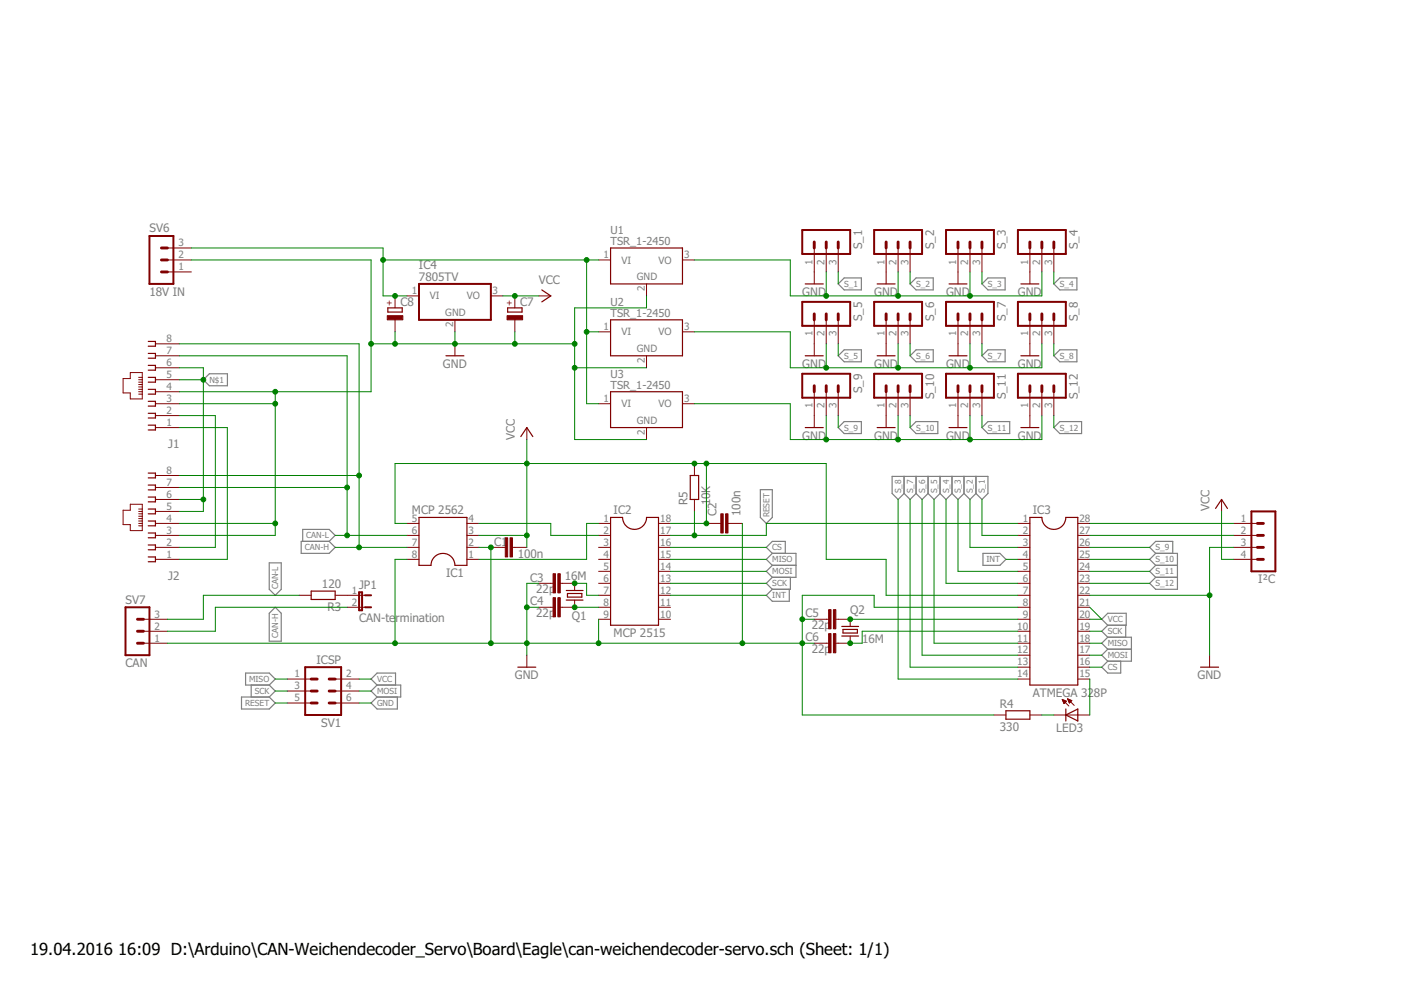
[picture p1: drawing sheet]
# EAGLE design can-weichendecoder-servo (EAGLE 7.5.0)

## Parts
C1  100n  C2.5/2  [C2.5-2]
C2  100n  C2.5/2  [C2.5-2]
C3  22p  C2.5/2  [C2.5-2]
C4  22p  C2.5/2  [C2.5-2]
C5  22p  C2.5/2  [C2.5-2]
C6  22p  C2.5/2  [C2.5-2]
C7  CPOL-EUE2.5-6  [E2,5-6]
C8  CPOL-EUE2.5-6  [E2,5-6]
IC1  MCP 2562  DIL8S  [SOCKET-08]
IC2  MCP 2515  DIL18S  [SOCKET-18]
IC3  ATMEGA 328P  DIL28-3  [DIL28-3]
IC4  7805TV  [TO220V]
I²C  MA04-1  [MA04-1]
J1  215877-7  [215877-7]
J2  215877-7  [215877-7]
JP1  CAN-termination  JP1E  [JP1]
LED3  LED5MM  [LED5MM]
Q1  16M  CRYSTALHC49S  [HC49/S]
Q2  16M  CRYSTALHC49S  [HC49/S]
R3  120  R-EU_0207/10  [0207/10]
R4  330  R-EU_0207/10  [0207/10]
R5  10K  R-EU_0207/10  [0207/10]
S_1  MA03-1  [MA03-1]
S_2  MA03-1  [MA03-1]
S_3  MA03-1  [MA03-1]
S_4  MA03-1  [MA03-1]
S_5  MA03-1  [MA03-1]
S_6  MA03-1  [MA03-1]
S_7  MA03-1  [MA03-1]
S_8  MA03-1  [MA03-1]
S_9  MA03-1  [MA03-1]
S_10  MA03-1  [MA03-1]
S_11  MA03-1  [MA03-1]
S_12  MA03-1  [MA03-1]
SV1  ICSP  MA03-2  [MA03-2]
SV6  18V IN  MA03-1  [MA03-1]
SV7  CAN  MA03-1  [MA03-1]
U1  TSR_1-2450  [TSR-1]
U2  TSR_1-2450  [TSR-1]
U3  TSR_1-2450  [TSR-1]

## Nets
CAN-H: IC1.7 J1.8 J2.8 JP1.2 SV7.2
CAN-L: IC1.6 J1.7 J2.7 R3.2 SV7.3
CS: IC2.16 IC3.16
GND: C1.1 C2.2 C3.1 C4.1 C5.1 C6.1 C7.- C8.- IC1.2 IC1.8 IC2.9 IC3.8 IC3.22 IC4.2(GND) I²C.3 J1.3 J1.4 J2.3 J2.4 R4.1 S_1.1 S_2.1 S_3.1 S_4.1 S_5.1 S_6.1 S_7.1 S_8.1 S_9.1 S_10.1 S_11.1 S_12.1 SV1.6 SV6.2 SV7.1 U1.2(GND) U2.2(GND) U3.2(GND)
INT: IC2.12 IC3.4
MISO: IC2.15 IC3.18 SV1.1
MOSI: IC2.14 IC3.17 SV1.4
N$1: J1.5 J1.6 J2.5 J2.6
N$2: IC1.4 IC2.2
N$3: J1.2 J2.2
N$4: C4.2 IC2.8 Q1.1
N$5: JP1.1 R3.1
N$6: C3.2 IC2.7 Q1.2
N$7: C5.2 IC3.9 Q2.2
N$8: C6.2 IC3.10 Q2.1
N$9: IC1.1 IC2.1
N$12: LED3.K(C) R4.2
N$13: IC3.15 LED3.A
N$24: S_1.2 S_2.2 S_3.2 S_4.2 U1.3(VO)
N$25: S_5.2 S_6.2 S_7.2 S_8.2 U2.3(VO)
N$26: S_9.2 S_10.2 S_11.2 S_12.2 U3.3(VO)
N$32: J1.1 J2.1
N$33: IC3.28 I²C.1
N$34: IC3.27 I²C.2
RESET: IC2.17 IC3.1 R5.1 SV1.5
S_1: IC3.2 S_1.3
S_2: IC3.3 S_2.3
S_3: IC3.5 S_3.3
S_4: IC3.6 S_4.3
S_5: IC3.11 S_5.3
S_6: IC3.12 S_6.3
S_7: IC3.13 S_7.3
S_8: IC3.14 S_8.3
S_9: IC3.26 S_9.3
S_10: IC3.25 S_10.3
S_11: IC3.24 S_11.3
S_12: IC3.23 S_12.3
SCK: IC2.13 IC3.19 SV1.3
VCC: C1.2 C2.1 C7.+ IC1.3 IC1.5 IC2.18 IC3.7 IC3.20 IC3.21 IC4.3(VO) I²C.4 R5.2 SV1.2
VI: C8.+ IC4.1(VI) SV6.3 U1.1(VI) U2.1(VI) U3.1(VI)
Unconnected: IC2.3 IC2.4 IC2.5 IC2.6 IC2.10 IC2.11 SV6.1
